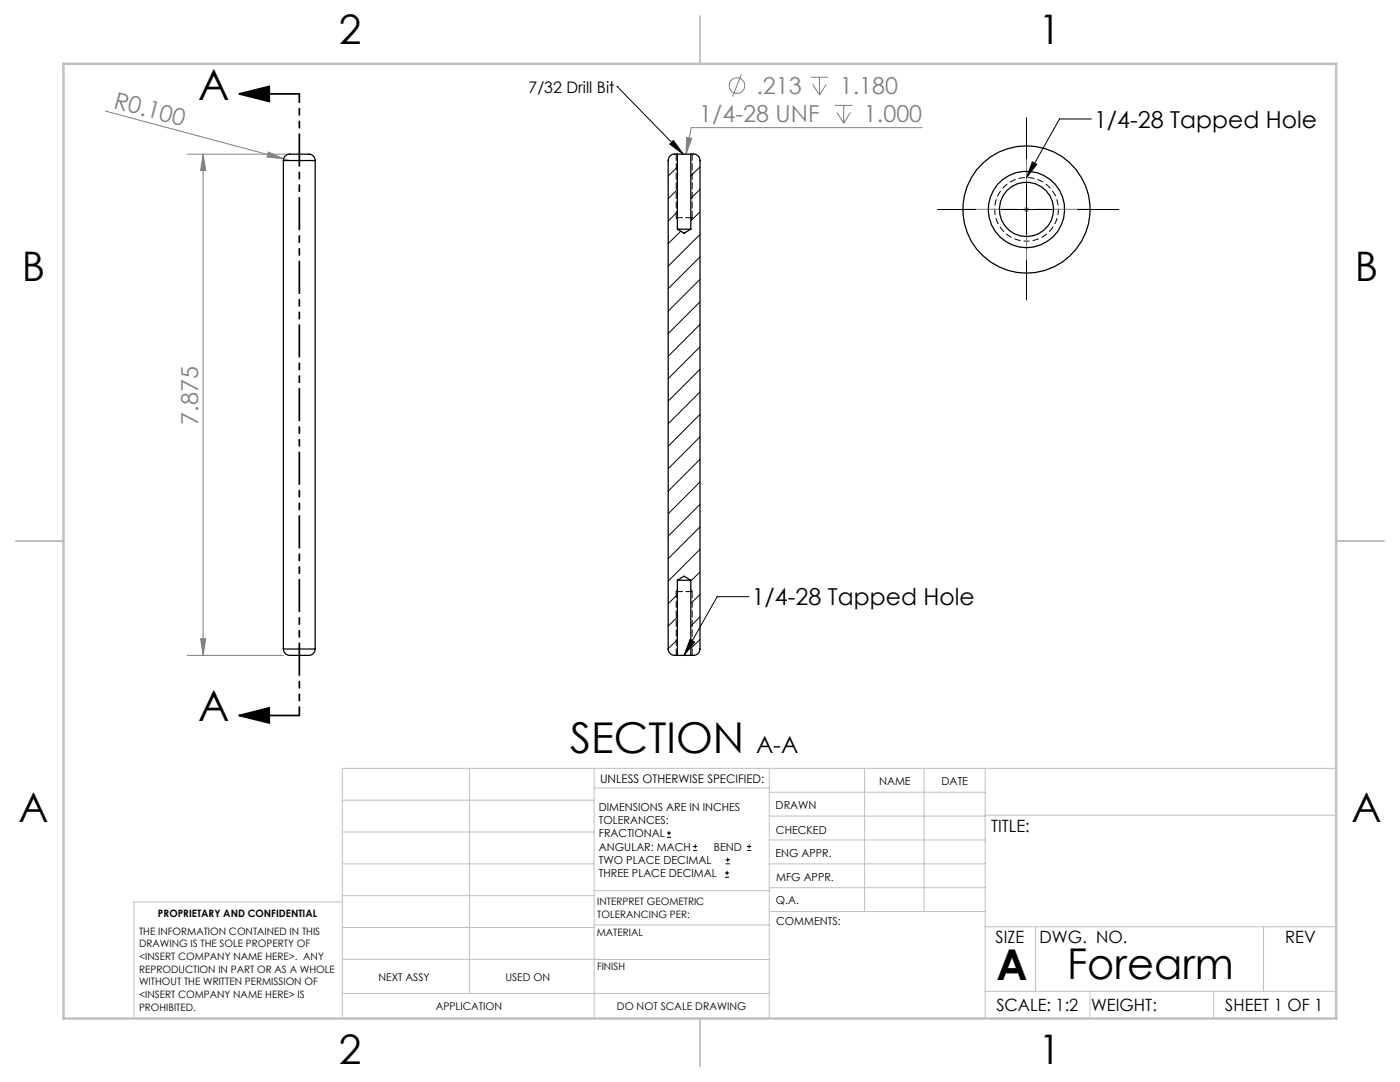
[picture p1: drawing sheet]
<svg xmlns="http://www.w3.org/2000/svg" width="279mm" height="216mm" viewBox="0 0 279 216" stroke-linecap="round" stroke-linejoin="round" font-family="sans-serif">
<g fill="none" stroke="#808080" stroke-width=".2">
<path d="M148 14.9l-1.8 4.4M161.8 15.4h3.5M162.2 16.8l1.3 2.2M163.5 15.4v3.6M164.9 16.8l-1.4 2.2M21 22.2l35.6 9.5M37.4 30.8h19.7M40.5 30.8v100M40.5 30.8l.6 3.2h-1.1zM53.6 30.3l3 1.4-3.3-.4zM56.6 31.7l1.2 .3M137.1 27.4l.9 .2-1.1 3.2z"/>
<path d="M166.6 21h3.5M167 22.4l1.4 2.2M168.4 21v3.6M169.7 22.4l-1.3 2.2M184 25.5h-46.1l-1 5.3M204.4 41.8h1M204.5 41.5l.7 .7M204.9 41.3v1M205.2 41.5l-.7 .7M37.4 130.8h19.2M40 127.5h1.1l-.6 3.3z"/>
<circle cx="147.1" cy="17.1" r="1.56"/>
</g>
<g fill="none" stroke="#000" stroke-width=".2">
<path d="M123.2 17.3h.1M123.2 17.3l13.1 13.5M133.7 28.8l.7-.8 1.9 2.8zM204.9 23.5v8.1M204.9 36.7v10.2M206 32.3l.9 .5-2 2.7zM217.8 23.7h-6.3l-6.6 11.8M187.1 41.8h7.6M199.8 41.8h10.1M204.9 52v7.9M215 41.8h8.3M149.5 119.1h-6.4l-6.6 11.7"/>
<path d="M137.7 127.6l.9 .5-2.1 2.7zM133.1 167.1h.8M133.1 166.2h.8M133.5 165.8v.9M138.3 169.7h.8M138.3 168.9h.8M138.7 168.5v.8M144.7 175h.8M144.7 174.2h.8M144.8 172.4h.9M144.8 171.6h.9M145.1 173.8v.8"/>
<path d="M145.2 171.1v.9M149.1 169.7h.8M149.1 168.9h.8M149.5 168.5v.8"/>
</g>
<path d="M47.7 18.7h12M47.7 18.7l6-1.4v2.9zM47.7 142.8h12M47.7 142.8l6-1.5v3z" fill="none" stroke="#000" stroke-width=".35"/>
<path d="M204.9 48.1a6.4 6.4 0 0 1-5.6-9.4 6.4 6.4 0 0 1 10.9-.3 6.4 6.4 0 0 1-5 9.7h-.3" fill="none" stroke="#000" stroke-width=".2" stroke-dasharray="1.3 .6" stroke-dashoffset=".7" stroke-linecap="butt"/>
<path d="M59.7 18.7v124" fill="none" stroke="#000" stroke-width=".35" stroke-dasharray="6.3 1.3 1.3 1.3 1.3 1.3" stroke-dashoffset="4.7"/>
<g fill="none" stroke="#c0c0c0" stroke-width=".2">
<path d="M68.3 159.7h50.3M93.7 153.3v44.9M118.6 153.3v49.9M118.6 157.2h34.9M153.5 153.3v49.9M153.5 158.1h43.1M172.5 153.3v28.6M184.4 153.3v28.6M196.6 153.3v49.9M266.7 153.3h-198.4v49.9M68.3 178.7h50.3M68.3 172.4h50.3"/>
<path d="M68.3 166h50.3M68.3 180h-41.6v23.2M118.6 177.7h35M153.5 167.6h43.1M153.5 162.8h43.1M153.5 172.4h43.1M153.5 177.1h43.1M196.6 162.7h70.1M68.3 198.2h85.2M68.3 191.4l85.2 .1M68.3 185.1h50.3M118.6 184.6h35"/>
<path d="M153.6 181.9h43M196.6 197.8h70.1M196.6 184.9h70.1M206.7 184.9v12.9M217.5 197.8v5.4M242.2 197.8v5.4M252.2 184.9v12.9"/>
</g>
<path d="M139.7 3.2v9.5M3.1 107.9h9.6M266.7 107.9h9.5M139.7 203.2v9.6" fill="none" stroke="#c0c0c0" stroke-width=".25"/>
<path d="M12.7 12.7h254v190.5h-254z" fill="none" stroke="#c0c0c0" stroke-width=".5"/>
<path d="M204.9 29.1v25.4M217.6 41.8h-25.4" fill="none" stroke="#808080" stroke-width=".2" stroke-dasharray="15.2 1.3 1.3 1.3" stroke-dashoffset="4.4"/>
<path d="M135 30.7v12.7M138.1 30.7v12.7M135 43.4h3.1M135 43.4l.2 .4M138.1 43.4l-.2 .4M135 118l.2-.4M138.1 118h-3.1M138.1 118l-.2-.4M135 130.7v-12.7M138.1 130.7v-12.7" fill="none" stroke="#000" stroke-width=".2" stroke-dasharray="1.3 .6"/>
<path d="M47.7 18.7l6-1.4v2.9zM47.7 142.8l6-1.5v3z" fill="#000"/>
<g fill="#808080">
<path d="M53.6 30.3l3 1.4-3.3-.4z"/>
<path d="M137.1 27.4l.9 .2-1.1 3.2z"/>
<path d="M40.5 30.8l.6 3.2h-1.1zM40 127.5h1.1l-.6 3.3z"/>
</g>
<path d="M133.7 28.8l.7-.8 1.9 2.8zM206 32.3l.9 .5-2 2.7zM137.7 127.6l.9 .5-2.1 2.7z" fill="#000"/>
<g fill="none" stroke="#000" stroke-width=".25">
<path d="M56.6 32a1.41 1.41 0 0 1 1.8-1.2h2.9a1.3 1.3 0 0 1 1.6 1.2M56.6 32h6.3M56.6 32v97.5M62.9 32v97.5M135.2 30.8a1.41 1.41 0 0 0-1.9 1.2v97.5a1.43 1.43 0 0 0 1.9 1.3M135.2 30.8h2.7M135.2 30.8v14.9M137.9 30.8a1.41 1.41 0 0 1 1.8 1.2v97.5a1.39 1.39 0 0 1-1.8 1.3M137.9 30.8v14.9M135.2 45.7h2.7M135.2 45.7l1.3 .8 1.4-.8M135.2 115.8h2.7"/>
<path d="M135.2 115.8l1.3-.8 1.4 .8M135.2 115.8v15M137.9 115.8v15M56.6 129.5a1.46 1.46 0 0 0 1.8 1.3h2.6a1.46 1.46 0 0 0 1.9-1.3M56.6 129.5h6.3M135.2 130.8h2.7"/>
<circle cx="204.8" cy="41.8" r="12.7"/>
<circle cx="204.9" cy="41.8" r="5.4"/>
<circle cx="204.9" cy="41.8" r="7.6"/>
</g>
<g fill="none" stroke="#000" stroke-width=".2">
<path d="M135.2 33.3l-1.8 1.8M135.2 37.8l-1.8 1.9M139.7 33.3l-1.8 1.8M139.7 37.8l-1.8 1.8M135.2 42.3l-1.8 1.8M135.9 46.1l-2.5 2.5M139.7 42.3l-1.8 1.8M139.7 46.8l-6.3 6.3M139.7 51.3l-6.3 6.3M139.7 55.7l-6.3 6.4M139.7 60.2l-6.3 6.4M139.7 64.7l-6.3 6.4"/>
<path d="M139.7 69.2l-6.3 6.4M139.7 73.7l-6.3 6.3M139.7 78.2l-6.3 6.4M139.7 82.7l-6.3 6.3M139.7 87.2l-6.3 6.3M139.7 91.7l-6.3 6.3M139.7 96.2l-6.3 6.3M135.2 118.6l-1.8 1.9M139.7 100.6l-6.3 6.4M139.7 105.1l-6.3 6.4M139.7 109.6l-6.3 6.4M139.7 114.1l-1.8 1.8"/>
<path d="M139.7 118.6l-1.8 1.8M135.2 123.1l-1.8 1.9M135.2 127.6l-1.8 1.8M139.7 123.1l-1.8 1.8M139.7 127.6l-1.8 1.8"/>
</g>
<g font-size="8.5">
<text x="39.5" y="19.9">A</text>
<text x="39.5" y="143.9">A</text>
<text x="113.8" y="150.3">SECTION</text>
<text x="198.9" y="195.5">A</text>
<text x="213" y="195.4">Forearm</text>
</g>
<g font-size="8.1">
<text x="67.6" y="8.9">2</text>
<text x="207.3" y="8.9">1</text>
<text x="4.4" y="56.2">B</text>
<text x="270.4" y="56.2">B</text>
<text x="3.7" y="164.1">A</text>
<text x="269.7" y="164.1">A</text>
<text x="67.6" y="212.4">2</text>
<text x="207.3" y="212.4">1</text>
</g>
<g font-size="4.7" fill="#808080">
<text x="22.5" y="21.5" transform="rotate(15 22.5 21.5)">R0.100</text>
<text x="151" y="18.8">.213</text>
<text x="167.6" y="18.8">1.180</text>
<text x="139.5" y="24.4">1/4-28 UNF</text>
<text x="172.4" y="24.4">1.000</text>
<text x="39.6" y="84.7" transform="rotate(-90 39.6 84.7)">7.875</text>
</g>
<g font-size="4.7">
<text x="218.3" y="25.5">1/4-28 Tapped Hole</text>
<text x="150" y="120.8">1/4-28 Tapped Hole</text>
<text x="150.9" y="150.3">A-A</text>
</g>
<g font-size="3.4">
<text x="197.8" y="166">TITLE:</text>
<text x="198.7" y="188.1">SIZE</text>
<text x="207.5" y="188.1">DWG. NO.</text>
<text x="256.5" y="188.2">REV</text>
<text x="198.8" y="201.7">SCALE: 1:2</text>
<text x="217.7" y="201.8">WEIGHT:</text>
<text x="244.5" y="201.7">SHEET 1 OF 1</text>
</g>
<text font-size="3.2" x="105.5" y="18.5">7/32 Drill Bit</text>
<text font-size="2.4" x="119.8" y="156.2">UNLESS OTHERWISE SPECIFIED:</text>
<g font-size="2.2">
<text x="119.5" y="161.8">DIMENSIONS ARE IN INCHES</text>
<text x="154.8" y="161.4">DRAWN</text>
<text x="175.4" y="156.6">NAME</text>
<text x="187.9" y="156.7">DATE</text>
<text x="119.5" y="164.4">TOLERANCES:</text>
<text x="119.5" y="167.1">FRACTIONAL</text>
<text x="154.9" y="166.3">CHECKED</text>
<text x="119.5" y="169.7">ANGULAR: MACH</text>
<text x="119.5" y="172.4">TWO PLACE DECIMAL</text>
<text x="142.5" y="169.7">BEND</text>
<text x="154.8" y="171">ENG APPR.</text>
<text x="119.5" y="175">THREE PLACE DECIMAL</text>
<text x="154.9" y="175.7">MFG APPR.</text>
<text x="154.9" y="180.4">Q.A.</text>
<text x="154.9" y="184.6">COMMENTS:</text>
</g>
<g font-size="2.1">
<text x="75.5" y="195.7">NEXT ASSY</text>
<text x="100.9" y="195.7">USED ON</text>
<text x="86.9" y="201.5">APPLICATION</text>
<text x="123.1" y="201.6">DO NOT SCALE DRAWING</text>
</g>
<g font-size="2">
<text x="31.5" y="182.9">PROPRIETARY AND CONFIDENTIAL</text>
<text x="119.2" y="180.6">INTERPRET GEOMETRIC</text>
<text x="119.2" y="183.1">TOLERANCING PER:</text>
<text x="27.8" y="186.5">THE INFORMATION CONTAINED IN THIS</text>
<text x="27.8" y="189">DRAWING IS THE SOLE PROPERTY OF</text>
<text x="27.8" y="191.6">&lt;INSERT COMPANY NAME HERE&gt;. ANY</text>
<text x="119.1" y="186.7">MATERIAL</text>
<text x="27.8" y="194.1">REPRODUCTION IN PART OR AS A WHOLE</text>
<text x="27.8" y="196.6">WITHOUT THE WRITTEN PERMISSION OF</text>
<text x="119.1" y="193.5">FINISH</text>
<text x="27.8" y="199.1">&lt;INSERT COMPANY NAME HERE&gt; IS</text>
<text x="27.8" y="201.7">PROHIBITED.</text>
</g>
</svg>
